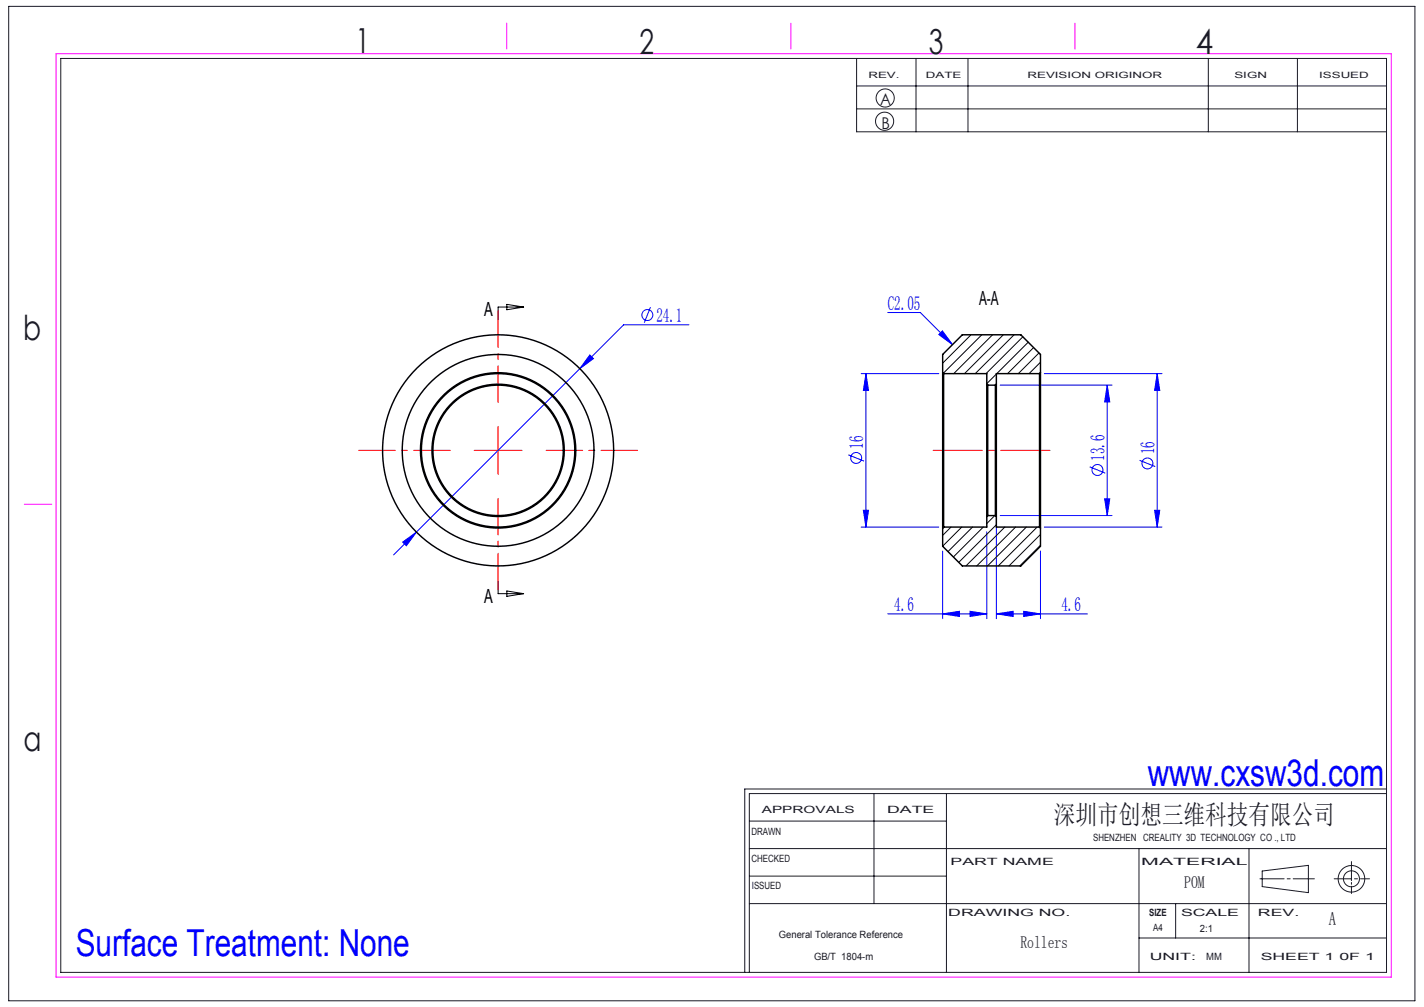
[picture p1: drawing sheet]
<svg xmlns="http://www.w3.org/2000/svg" width="297mm" height="210mm" viewBox="0 0 297 210" stroke-linecap="round" stroke-linejoin="round" font-family="sans-serif">
<g fill="none" stroke="#191924" stroke-width=".21">
<path d="M1.8 1.3h293.3v207.4h-293.3zM12.7 12.2h276.5v190.6h-276.5zM178.7 12.2v15.3h110.5M178.7 17.9h110.5M191.1 12.2v15.3M201.9 12.2v15.3M252 12.2v15.3M270.6 12.2v15.3M178.7 22.7h110.5M156.3 177h132.9M156.3 171.2h41.1M182.3 165.5v22.9"/>
<path d="M197.4 165.5v37.3M237.6 177v25.8M260.5 177v25.8M281.9 179.7v4M289.2 165.5h-132.9v37.3M289.2 164.5h-133.9v38.3M156.3 188.4h132.9M156.3 182.7h41.1M237.6 195.6h51.6M245.2 188.4v7.2M262.8 183.3h5M263.3 181.6l9.6-1.1v5.7l-9.6-1.3z"/>
<path d="M268.5 183.3h.6M269.7 183.3h4.4M278.3 183.3h3.6M281.9 184v.4M281.9 184.8v1.5M282.5 183.3h.6M283.8 183.3h1.9"/>
<circle cx="184.5" cy="25.3" r="1.89"/>
<circle cx="184.6" cy="20.4" r="1.89"/>
<circle cx="281.9" cy="183.3" r="1.67"/>
<circle cx="281.9" cy="183.3" r="2.77"/>
</g>
<path d="M11.7 11.2h278.5v192.6h-278.5zM105.7 4.8v5.4M165 4.8v5.4M224.2 4.8v5.4M5.1 105.1h5.7" fill="none" stroke="#f0f" stroke-width=".21"/>
<g fill="none" stroke="#00f" stroke-width=".21">
<path d="M123 74l.8 .8-2.9 2.1zM135.7 64.1l-1.3 3.2M143.7 67.7h-13.6l-43.3 43.3M179.6 77.9h16.2M180.6 77.9v32M180.6 77.9l.5 3.5h-1zM185.2 65.2h6.8l6.7 6.7M195.8 69.8l.8-.8 2.1 2.9zM217.8 77.9h24.6M241.3 77.9l.6 3.5h-1.1zM241.4 77.9v32M176.9 94.9l3.3 1.3"/>
<path d="M207.8 81.1v47.9M208.6 80.3h23.3M227.3 97.4l3.2 1.3M230.9 80.3v27.2M230.9 80.3l.6 3.5h-1.1zM237.7 96l3.2 1.3M84 113.1l2.8-2.1-2 2.8zM86.8 111l-4.7 4.7M179.6 109.9h16.2M180.1 106.4h1l-.5 3.5zM196.6 114.9v14.1M205.8 110.9v18.1"/>
<path d="M208.6 107.5h23.3M217 114.9v14.1M217.8 109.9h24.6M230.4 104h1.1l-.6 3.5zM240.8 106.4h1.1l-.6 3.5zM185.2 128h20.6M196.6 128l3.5-.5v1.1zM202.3 127.5l3.5 .5-3.5 .6zM207.8 128l3.5-.5v1.1zM207.8 128h19M213.5 127.5l3.5 .5-3.5 .6z"/>
<circle cx="135" cy="65.7" r="1.14"/>
<circle cx="178.6" cy="95.5" r="1.14"/>
<circle cx="228.9" cy="98" r="1.14"/>
<circle cx="239.3" cy="96.6" r="1.14"/>
</g>
<path d="M105.7 63.5l3.5 .5-3.5 .6zM109.2 64h-5.3v2.7M103.9 121.1v2.7h5.3M105.7 123.2l3.5 .6-3.5 .6z" fill="none" stroke="#000" stroke-width=".21"/>
<path d="M93.9 93.9h-19.1M103.9 83.9v-19.1M113.9 93.9h19.1M103.9 103.9v19.1" fill="none" stroke="#f00" stroke-width=".21" stroke-dasharray="30.5 1.3 1.3 1.3" stroke-dashoffset="22.8"/>
<path d="M98.9 93.9h10M103.9 88.9v10" fill="none" stroke="#f00" stroke-width=".21"/>
<path d="M194.6 93.9h24.4" fill="none" stroke="#f00" stroke-width=".21" stroke-dasharray="30.5 1.3 1.3 1.3" stroke-dashoffset="20.2"/>
<g fill="#00f">
<path d="M84 113.1l.8 .7 2-2.8zM123 74l-2.1 2.9 2.9-2.1zM196.6 128l3.5-.5v1.1zM202.3 127.5l3.5 .5-3.5 .6zM207.8 128l3.5-.5v1.1zM213.5 127.5l3.5 .5-3.5 .6zM195.8 69.8l.8-.8 2.1 2.9z"/>
<path d="M180.6 77.9l.5 3.5h-1zM180.1 106.4h1l-.5 3.5zM241.3 77.9l.6 3.5h-1.1zM240.8 106.4h1.1l-.6 3.5zM230.9 80.3l.6 3.5h-1.1zM230.4 104h1.1l-.6 3.5z"/>
</g>
<g fill="none" stroke="#000" stroke-width=".3">
<path d="M196.6 77.7v32.4M196.6 77.7v-3.8l4.1-4.1h12.2l4.1 4.1v3.8M196.6 77.7l.2 .2M196.8 77.9v32M196.8 77.9h9v2.2M216.8 77.9v32M216.8 77.9h-9v2.2M217 77.7v32.4M217 77.7l-.2 .2M205.8 80.1v27.6M205.8 80.1l.2 .2M206 80.3v27.2"/>
<path d="M206 80.3h1.6M207.6 80.3v27.2M207.8 80.1v27.6M207.8 80.1l-.2 .2M196.6 110.1v3.8l4.1 4.1h12.2l4.1-4.1v-3.8M196.8 109.9l-.2 .2M205.8 107.7v2.2h-9M206 107.5l-.2 .2M206 107.5h1.6M207.6 107.5l.2 .2M207.8 107.7v2.2h9M216.8 109.9l.2 .2"/>
<circle cx="103.9" cy="93.9" r="16.2"/>
<circle cx="103.9" cy="93.9" r="13.6"/>
<circle cx="103.9" cy="93.9" r="16"/>
<circle cx="103.9" cy="93.9" r="13.8"/>
<circle cx="103.9" cy="93.9" r="24.1"/>
<circle cx="103.9" cy="93.9" r="20"/>
</g>
<g fill="none" stroke="#000" stroke-width=".21">
<path d="M202.5 69.8l-5.9 5.9M204.8 69.8l-8.1 8M207 69.8l-8.1 8.1M207.8 78l-2 2M209.3 69.8l-8.1 8.1M211.5 69.8l-8.1 8.1M213.3 70.2l-7.7 7.7M214.5 71.4l-6.6 6.5M215.6 72.5l-5.5 5.4M216.7 73.6l-4.3 4.3M217 75.5l-2.4 2.4M198.3 109.9l-1.7 1.8"/>
<path d="M200.6 109.9l-4 4M202.8 109.9l-5.1 5.1M205.1 109.9l-6.3 6.3M207.5 107.5l-1.7 1.7M207.8 109.4l-7.8 7.9M209.6 109.9l-8.1 8.1M211.8 109.9l-8.1 8.1M214.1 109.9l-8.1 8.1M216.3 109.9l-8.1 8.1M217 111.5l-6.5 6.5M217 113.7l-4.3 4.3"/>
</g>
<g font-size="7.8" fill="#00f">
<text x="239.4" y="163.9">www.cxsw3d.com</text>
<text x="15.8" y="199.3">Surface Treatment: None</text>
</g>
<g font-size="7.2" fill="#191924">
<text x="74.1" y="11">1</text>
<text x="133.4" y="11.2">2</text>
<text x="193.7" y="11.3">3</text>
<text x="249.4" y="11.3">4</text>
<text x="4.8" y="70.9">b</text>
<text x="4.9" y="156.5">a</text>
</g>
<text font-size="5.6" fill="#191924" x="219.8" y="171.8">深圳市创想三维科技有限公司</text>
<g font-size="4.1">
<text x="101" y="65.9">A</text>
<text x="204.2" y="63.6">A-A</text>
<text x="101" y="125.7">A</text>
</g>
<g font-size="4.1" fill="#00f">
<text x="185.2" y="64.6">C2.05</text>
<text x="136.9" y="67.2">24.1</text>
<text x="180" y="93.6" transform="rotate(-90 180 93.6)">16</text>
<text x="240.8" y="94.8" transform="rotate(-90 240.8 94.8)">16</text>
<text x="230.4" y="96.1" transform="rotate(-90 230.4 96.1)">13.6</text>
<text x="186.5" y="127.4">4.6</text>
<text x="221.4" y="127.4">4.6</text>
</g>
<text font-size="3.9" fill="#191924" x="277.2" y="193">A</text>
<g font-size="3.5" fill="#191924">
<text x="247" y="185.2">POM</text>
<text x="212.8" y="197.7">Rollers</text>
</g>
<g font-size="3.4" fill="#191924">
<text x="183.6" y="22">A</text>
<text x="183.8" y="27">B</text>
</g>
<g font-size="2.1" fill="#191924">
<text x="158.9" y="169.5">APPROVALS</text>
<text x="185" y="169.5">DATE</text>
<text x="156.7" y="174.2">DRAWN</text>
<text x="156.7" y="179.7">CHECKED</text>
<text x="228" y="175.4">SHENZHEN CREALITY 3D TECHNOLOGY CO ., LTD</text>
<text x="156.8" y="185.4">ISSUED</text>
<text x="198.2" y="180.4">PART NAME</text>
<text x="238" y="180.4">MATERIAL</text>
<text x="197.8" y="191">DRAWING NO.</text>
<text x="239.7" y="191">SIZE</text>
<text x="246.3" y="191">SCALE</text>
<text x="262.4" y="191">REV.</text>
<text x="162.4" y="195.6">General Tolerance Reference</text>
<text x="240.5" y="194.1">A4</text>
<text x="250.3" y="194.3">2:1</text>
<text x="169.8" y="200.2">GB/T 1804-m</text>
<text x="239.8" y="200.2">UNIT:</text>
<text x="251.6" y="200.2">MM</text>
<text x="262.9" y="200.2">SHEET 1 0F 1</text>
</g>
<g font-size="1.8" fill="#191924">
<text x="181.1" y="16.3">REV.</text>
<text x="193.1" y="16.3">DATE</text>
<text x="214.3" y="16.3">REVISION ORIGINOR</text>
<text x="257.5" y="16.3">SIGN</text>
<text x="275.1" y="16.3">ISSUED</text>
</g>
</svg>
